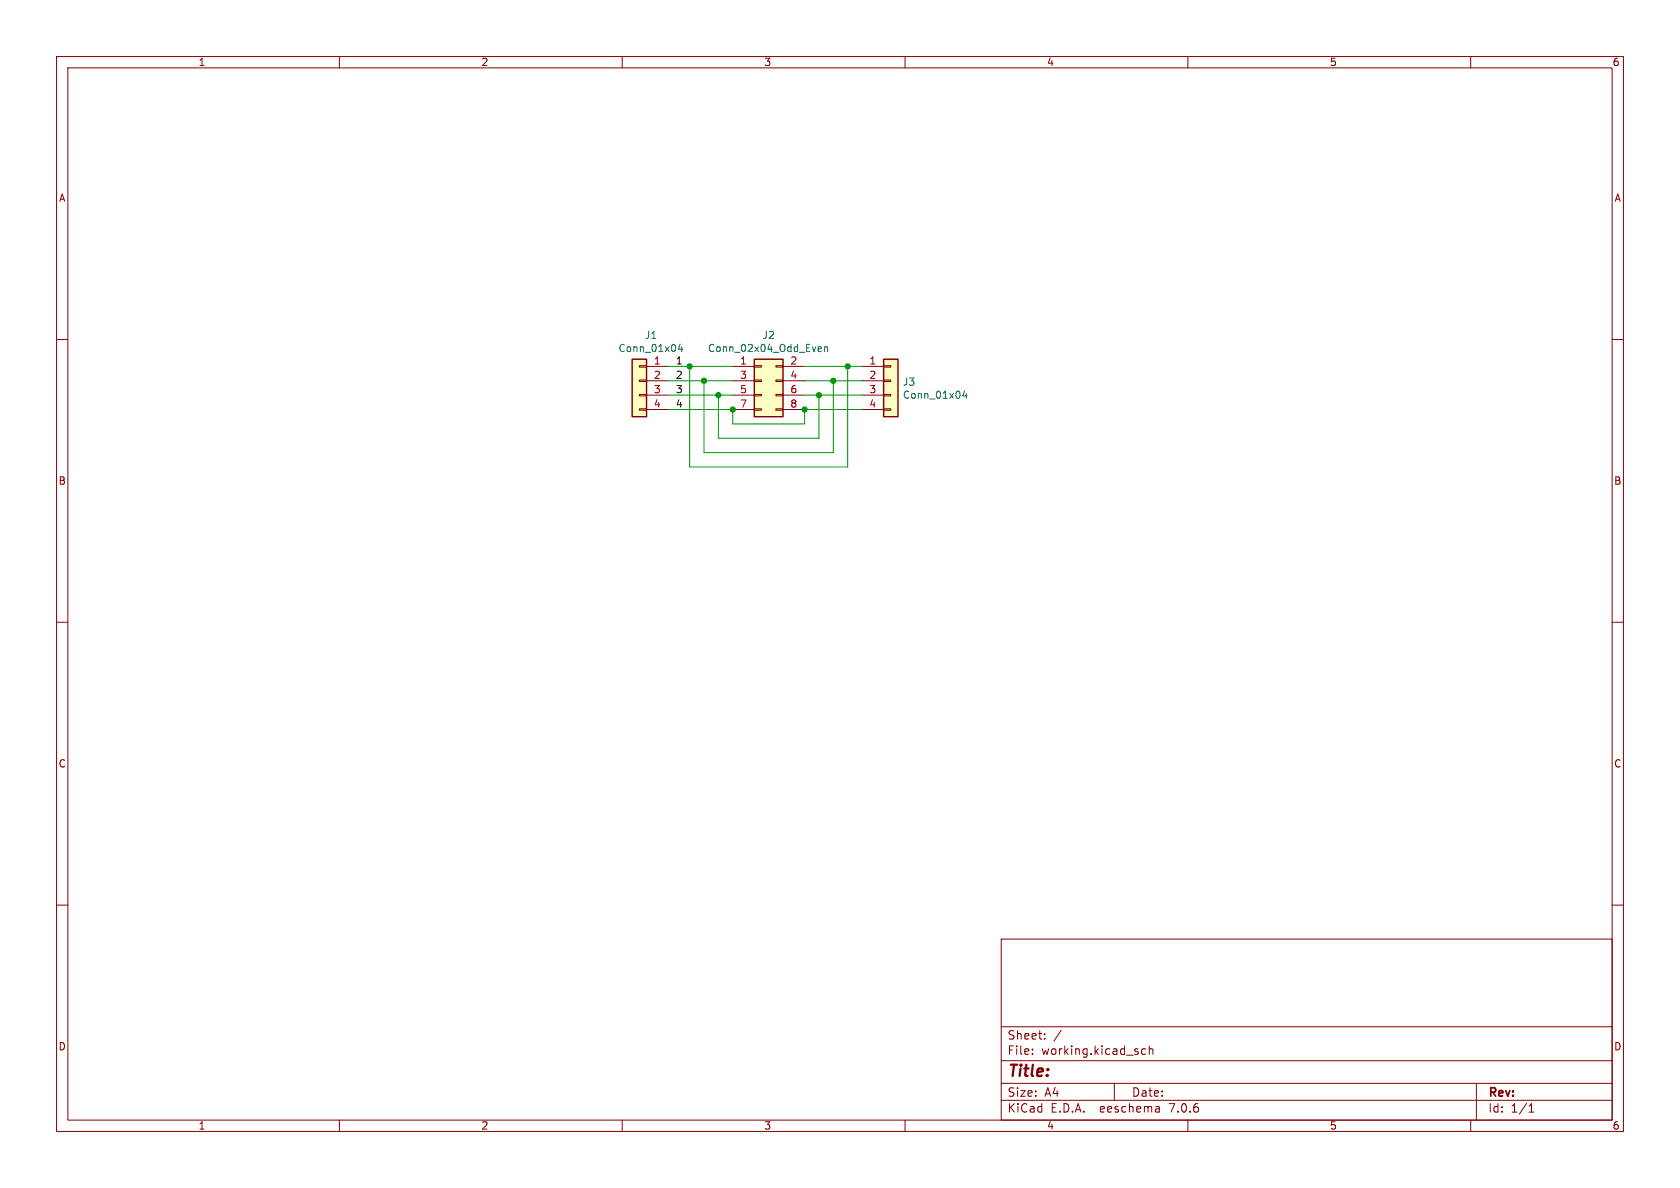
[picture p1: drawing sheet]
(kicad_sch (version 20230121) (generator eeschema)

 (paper "A4")

 (lib_symbols
  (symbol "Connector_Generic:Conn_01x04" (pin_names (offset 1.016) hide) (in_bom yes) (on_board yes)
   (property "Reference" "J" (at 0 5.08 0) (effects (font (size 1.27 1.27))))
   (property "Value" "Conn_01x04" (at 0 -7.62 0) (effects (font (size 1.27 1.27))))
   (property "Footprint" "" (at 0 0 0) (effects (font (size 1.27 1.27)) hide))
   (property "Datasheet" "~" (at 0 0 0) (effects (font (size 1.27 1.27)) hide))
   (symbol "Conn_01x04_1_1"
    (rectangle (start -1.27 -4.953) (end 0 -5.207) (stroke (width 0.1524) (type default)) (fill (type none)))
    (rectangle (start -1.27 -2.413) (end 0 -2.667) (stroke (width 0.1524) (type default)) (fill (type none)))
    (rectangle (start -1.27 0.127) (end 0 -0.127) (stroke (width 0.1524) (type default)) (fill (type none)))
    (rectangle (start -1.27 2.667) (end 0 2.413) (stroke (width 0.1524) (type default)) (fill (type none)))
    (rectangle (start -1.27 3.81) (end 1.27 -6.35) (stroke (width 0.254) (type default)) (fill (type background)))
    (pin passive line (at -5.08 2.54 0) (length 3.81) (name "Pin_1" (effects (font (size 1.27 1.27)))) (number "1" (effects (font (size 1.27 1.27)))))
    (pin passive line (at -5.08 0 0) (length 3.81) (name "Pin_2" (effects (font (size 1.27 1.27)))) (number "2" (effects (font (size 1.27 1.27)))))
    (pin passive line (at -5.08 -2.54 0) (length 3.81) (name "Pin_3" (effects (font (size 1.27 1.27)))) (number "3" (effects (font (size 1.27 1.27)))))
    (pin passive line (at -5.08 -5.08 0) (length 3.81) (name "Pin_4" (effects (font (size 1.27 1.27)))) (number "4" (effects (font (size 1.27 1.27)))))))
  (symbol "Connector_Generic:Conn_02x04_Odd_Even" (pin_names (offset 1.016) hide) (in_bom yes) (on_board yes)
   (property "Reference" "J" (at 1.27 5.08 0) (effects (font (size 1.27 1.27))))
   (property "Value" "Conn_02x04_Odd_Even" (at 1.27 -7.62 0) (effects (font (size 1.27 1.27))))
   (property "Footprint" "" (at 0 0 0) (effects (font (size 1.27 1.27)) hide))
   (property "Datasheet" "~" (at 0 0 0) (effects (font (size 1.27 1.27)) hide))
   (symbol "Conn_02x04_Odd_Even_1_1"
    (rectangle (start -1.27 -4.953) (end 0 -5.207) (stroke (width 0.1524) (type default)) (fill (type none)))
    (rectangle (start -1.27 -2.413) (end 0 -2.667) (stroke (width 0.1524) (type default)) (fill (type none)))
    (rectangle (start -1.27 0.127) (end 0 -0.127) (stroke (width 0.1524) (type default)) (fill (type none)))
    (rectangle (start -1.27 2.667) (end 0 2.413) (stroke (width 0.1524) (type default)) (fill (type none)))
    (rectangle (start -1.27 3.81) (end 3.81 -6.35) (stroke (width 0.254) (type default)) (fill (type background)))
    (rectangle (start 3.81 -4.953) (end 2.54 -5.207) (stroke (width 0.1524) (type default)) (fill (type none)))
    (rectangle (start 3.81 -2.413) (end 2.54 -2.667) (stroke (width 0.1524) (type default)) (fill (type none)))
    (rectangle (start 3.81 0.127) (end 2.54 -0.127) (stroke (width 0.1524) (type default)) (fill (type none)))
    (rectangle (start 3.81 2.667) (end 2.54 2.413) (stroke (width 0.1524) (type default)) (fill (type none)))
    (pin passive line (at -5.08 2.54 0) (length 3.81) (name "Pin_1" (effects (font (size 1.27 1.27)))) (number "1" (effects (font (size 1.27 1.27)))))
    (pin passive line (at 7.62 2.54 180) (length 3.81) (name "Pin_2" (effects (font (size 1.27 1.27)))) (number "2" (effects (font (size 1.27 1.27)))))
    (pin passive line (at -5.08 0 0) (length 3.81) (name "Pin_3" (effects (font (size 1.27 1.27)))) (number "3" (effects (font (size 1.27 1.27)))))
    (pin passive line (at 7.62 0 180) (length 3.81) (name "Pin_4" (effects (font (size 1.27 1.27)))) (number "4" (effects (font (size 1.27 1.27)))))
    (pin passive line (at -5.08 -2.54 0) (length 3.81) (name "Pin_5" (effects (font (size 1.27 1.27)))) (number "5" (effects (font (size 1.27 1.27)))))
    (pin passive line (at 7.62 -2.54 180) (length 3.81) (name "Pin_6" (effects (font (size 1.27 1.27)))) (number "6" (effects (font (size 1.27 1.27)))))
    (pin passive line (at -5.08 -5.08 0) (length 3.81) (name "Pin_7" (effects (font (size 1.27 1.27)))) (number "7" (effects (font (size 1.27 1.27)))))
    (pin passive line (at 7.62 -5.08 180) (length 3.81) (name "Pin_8" (effects (font (size 1.27 1.27)))) (number "8" (effects (font (size 1.27 1.27))))))))

 (junction (at 147.32 67.31) (diameter 0) (color 0 0 0 0))
 (junction (at 142.24 72.39) (diameter 0) (color 0 0 0 0))
 (junction (at 127 69.85) (diameter 0) (color 0 0 0 0))
 (junction (at 124.46 67.31) (diameter 0) (color 0 0 0 0))
 (junction (at 149.86 64.77) (diameter 0) (color 0 0 0 0))
 (junction (at 121.92 64.77) (diameter 0) (color 0 0 0 0))
 (junction (at 144.78 69.85) (diameter 0) (color 0 0 0 0))
 (junction (at 129.54 72.39) (diameter 0) (color 0 0 0 0))

 (wire (pts (xy 124.46 80.01) (xy 124.46 67.31)) (stroke (width 0) (type default)))
 (wire (pts (xy 142.24 72.39) (xy 142.24 74.93)) (stroke (width 0) (type default)))
 (wire (pts (xy 142.24 67.31) (xy 147.32 67.31)) (stroke (width 0) (type default)))
 (wire (pts (xy 152.4 69.85) (xy 144.78 69.85)) (stroke (width 0) (type default)))
 (wire (pts (xy 142.24 64.77) (xy 149.86 64.77)) (stroke (width 0) (type default)))
 (wire (pts (xy 121.92 64.77) (xy 129.54 64.77)) (stroke (width 0) (type default)))
 (wire (pts (xy 147.32 80.01) (xy 124.46 80.01)) (stroke (width 0) (type default)))
 (wire (pts (xy 118.11 64.77) (xy 121.92 64.77)) (stroke (width 0) (type default)))
 (wire (pts (xy 124.46 67.31) (xy 129.54 67.31)) (stroke (width 0) (type default)))
 (wire (pts (xy 149.86 64.77) (xy 149.86 82.55)) (stroke (width 0) (type default)))
 (wire (pts (xy 129.54 74.93) (xy 129.54 72.39)) (stroke (width 0) (type default)))
 (wire (pts (xy 118.11 69.85) (xy 127 69.85)) (stroke (width 0) (type default)))
 (wire (pts (xy 152.4 67.31) (xy 147.32 67.31)) (stroke (width 0) (type default)))
 (wire (pts (xy 121.92 82.55) (xy 121.92 64.77)) (stroke (width 0) (type default)))
 (wire (pts (xy 118.11 72.39) (xy 129.54 72.39)) (stroke (width 0) (type default)))
 (wire (pts (xy 149.86 82.55) (xy 121.92 82.55)) (stroke (width 0) (type default)))
 (wire (pts (xy 127 69.85) (xy 129.54 69.85)) (stroke (width 0) (type default)))
 (wire (pts (xy 127 77.47) (xy 127 69.85)) (stroke (width 0) (type default)))
 (wire (pts (xy 152.4 64.77) (xy 149.86 64.77)) (stroke (width 0) (type default)))
 (wire (pts (xy 142.24 72.39) (xy 152.4 72.39)) (stroke (width 0) (type default)))
 (wire (pts (xy 144.78 69.85) (xy 144.78 77.47)) (stroke (width 0) (type default)))
 (wire (pts (xy 118.11 67.31) (xy 124.46 67.31)) (stroke (width 0) (type default)))
 (wire (pts (xy 147.32 67.31) (xy 147.32 80.01)) (stroke (width 0) (type default)))
 (wire (pts (xy 142.24 74.93) (xy 129.54 74.93)) (stroke (width 0) (type default)))
 (wire (pts (xy 142.24 69.85) (xy 144.78 69.85)) (stroke (width 0) (type default)))
 (wire (pts (xy 144.78 77.47) (xy 127 77.47)) (stroke (width 0) (type default)))

 (label "4" (at 119.38 72.39 0) (effects (font (size 1.27 1.27)) (justify left bottom)))
 (label "3" (at 119.38 69.85 0) (effects (font (size 1.27 1.27)) (justify left bottom)))
 (label "1" (at 119.38 64.77 0) (effects (font (size 1.27 1.27)) (justify left bottom)))
 (label "2" (at 119.38 67.31 0) (effects (font (size 1.27 1.27)) (justify left bottom)))

 (symbol (lib_id "Connector_Generic:Conn_01x04") (at 113.03 67.31 0) (mirror y) (unit 1) (in_bom yes) (on_board yes) (dnp no)
  (property "Reference" "J1" (at 115.1128 59.2582 0) (effects (font (size 1.27 1.27))))
  (property "Value" "Conn_01x04" (at 115.1128 61.5696 0) (effects (font (size 1.27 1.27))))
  (property "Footprint" "Gigahawk:IPOD_4TH_REMOTE" (at 113.03 67.31 0) (effects (font (size 1.27 1.27)) hide))
  (property "Datasheet" "~" (at 113.03 67.31 0) (effects (font (size 1.27 1.27)) hide)) (pin "1") (pin "2") (pin "3") (pin "4"))

 (symbol (lib_id "Connector_Generic:Conn_02x04_Odd_Even") (at 134.62 67.31 0) (unit 1) (in_bom yes) (on_board yes) (dnp no)
  (property "Reference" "J2" (at 135.89 59.2582 0) (effects (font (size 1.27 1.27))))
  (property "Value" "Conn_02x04_Odd_Even" (at 135.89 61.5696 0) (effects (font (size 1.27 1.27))))
  (property "Footprint" "Connector_PinHeader_2.54mm:PinHeader_2x04_P2.54mm_Vertical" (at 134.62 67.31 0) (effects (font (size 1.27 1.27)) hide))
  (property "Datasheet" "~" (at 134.62 67.31 0) (effects (font (size 1.27 1.27)) hide)) (pin "1") (pin "2") (pin "3") (pin "4") (pin "5") (pin "6") (pin "7") (pin "8"))

 (symbol (lib_id "Connector_Generic:Conn_01x04") (at 157.48 67.31 0) (unit 1) (in_bom yes) (on_board yes) (dnp no)
  (property "Reference" "J3" (at 159.512 67.5132 0) (effects (font (size 1.27 1.27)) (justify left)))
  (property "Value" "Conn_01x04" (at 159.512 69.8246 0) (effects (font (size 1.27 1.27)) (justify left)))
  (property "Footprint" "Connector_PinHeader_2.54mm:PinHeader_1x04_P2.54mm_Vertical" (at 157.48 67.31 0) (effects (font (size 1.27 1.27)) hide))
  (property "Datasheet" "~" (at 157.48 67.31 0) (effects (font (size 1.27 1.27)) hide)) (pin "1") (pin "2") (pin "3") (pin "4"))

 (sheet_instances (path "" (page "1"))))
